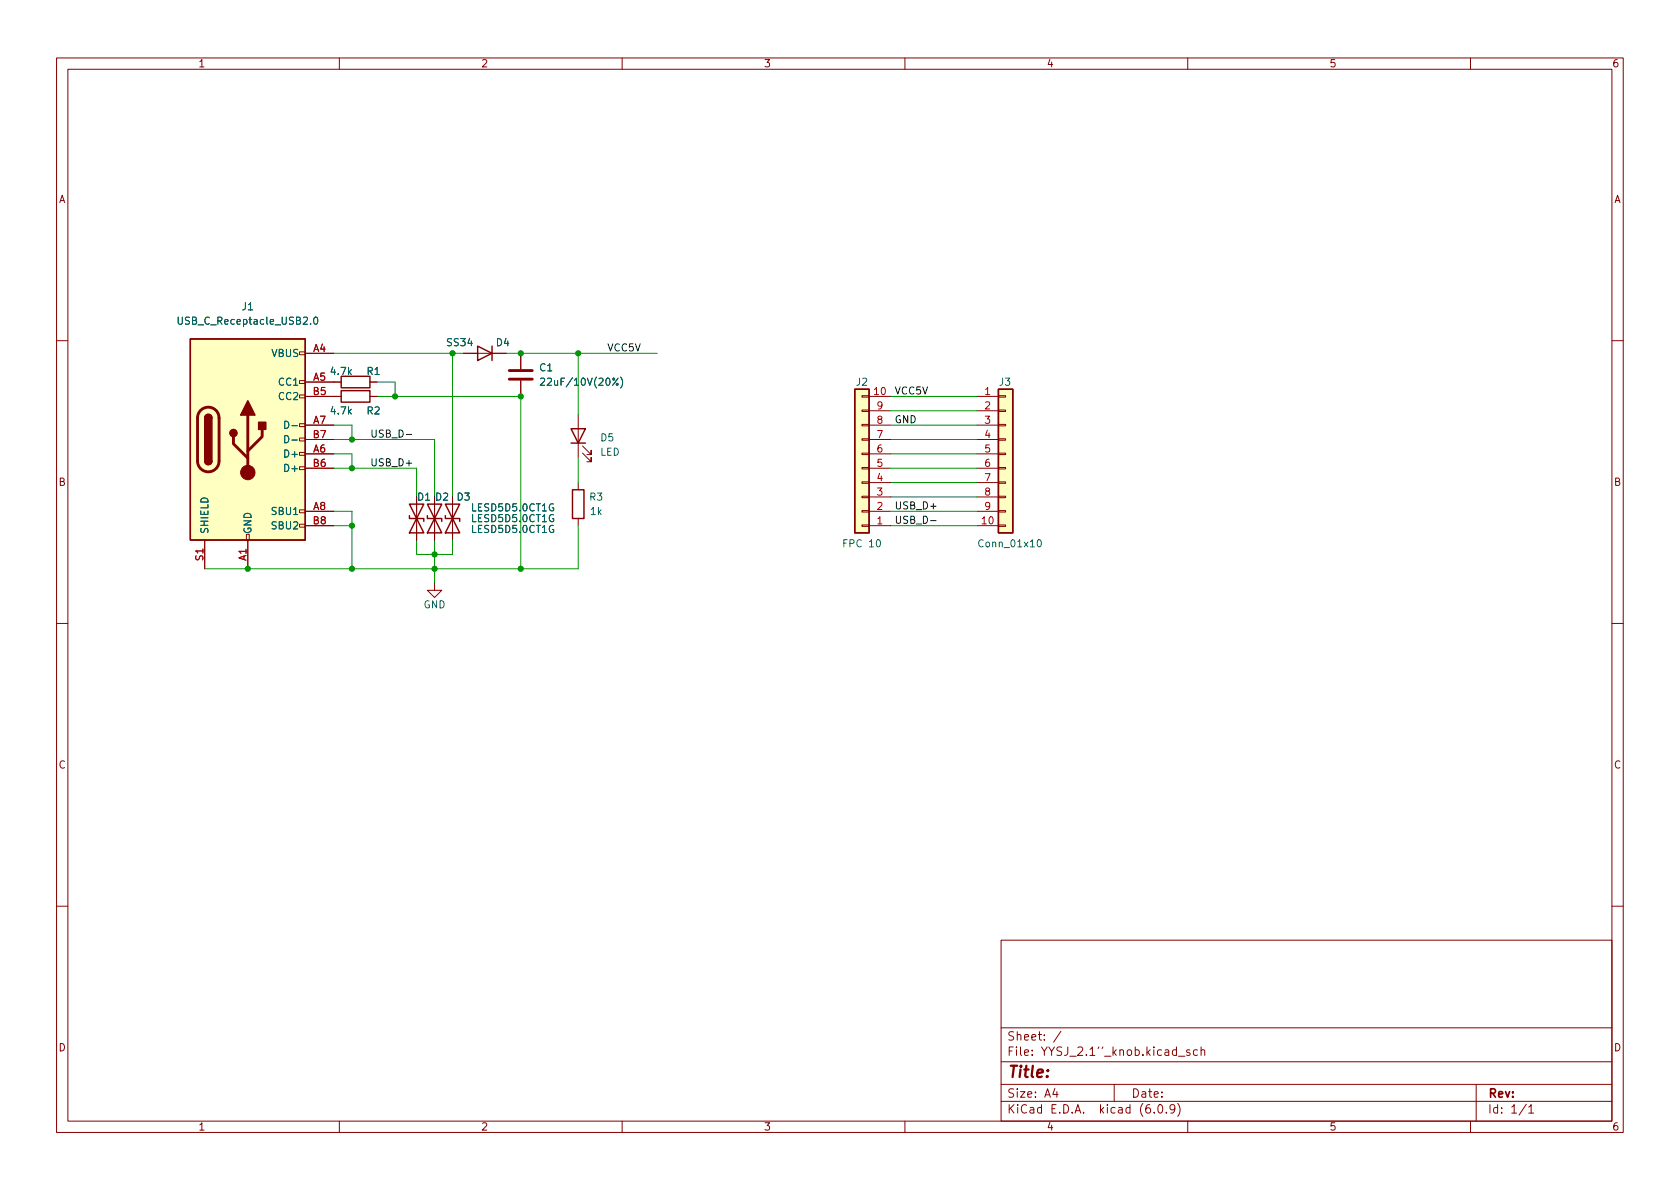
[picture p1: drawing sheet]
<svg xmlns="http://www.w3.org/2000/svg" width="297mm" height="210mm" viewBox="0 0 297 210" stroke-linecap="round" stroke-linejoin="round" font-family="sans-serif">
<g fill="none" stroke="#840000" stroke-width=".18">
<path d="M10 10.2h277v190.1h-277zM12 12.2h273v186.1h-273zM60 10.2v2M110 10.2v2M160 10.2v2M210 10.2v2M260 10.2v2M10 60.2h2M53 77.5h1v.5h-1zM53 74.9h1v.5h-1zM53 69.8h1v.6h-1zM53 67.3h1v.5h-1z"/>
<path d="M53 62.2h1v.5h-1zM54 70.1h6.3M54 77.7h5.1M54 75.2h5.1M54 67.6h6.3M54 62.5h5.1M65.4 70.1h1.3M65.4 67.6h1.3M81.9 62.5h7.6M92.1 62.5v2.8M92.1 67.3v2.8M102.2 73.3v7.6"/>
<path d="M103 78.9l1.5 1.5v-.8v.8h-.7M152.4 70h1.3v.2h-1.3zM152.4 72.5h1.3v.3h-1.3zM152.4 75.1h1.3v.2h-1.3zM152.4 77.6h1.3v.2h-1.3zM153.7 70.1h3.8M153.7 77.7h3.8M153.7 75.2h3.8M153.7 72.6h3.8M172.7 70.1h3.8M172.7 77.7h3.8M172.7 75.2h3.8"/>
<path d="M172.7 72.6h3.8M176.5 77.6h1.3v.2h-1.3zM176.5 75.1h1.3v.2h-1.3zM176.5 72.5h1.3v.3h-1.3zM176.5 70h1.3v.2h-1.3zM285 60.2h2M36.2 95.5v5.1M43.6 94.5h.5v1h-.5zM43.8 95.5v5.1M53 92.7h1v.5h-1zM53 90.2h1v.5h-1zM53 82.5h1v.6h-1z"/>
<path d="M53 80h1v.5h-1zM54 93h5.1M54 90.4h5.1M54 82.8h5.1M54 80.3h5.1M73.7 87.9v7.6M76.8 87.9v7.6M80 87.9v7.6M102.2 85.3v1.3M102.2 91.7v1.3M103 80.1l1.5 1.6v-.8v.8h-.7M152.4 80.1h1.3v.3h-1.3z"/>
<path d="M152.4 82.7h1.3v.2h-1.3zM152.4 85.2h1.3v.3h-1.3zM152.4 87.8h1.3v.2h-1.3zM152.4 90.3h1.3v.2h-1.3zM152.4 92.8h1.3v.3h-1.3zM153.7 93h3.8M153.7 90.4h3.8M153.7 87.9h3.8M153.7 85.3h3.8M153.7 82.8h3.8M153.7 80.3h3.8M172.7 93h3.8"/>
<path d="M172.7 90.4h3.8M172.7 87.9h3.8M172.7 85.3h3.8M172.7 82.8h3.8M172.7 80.3h3.8M176.5 92.8h1.3v.3h-1.3zM176.5 90.3h1.3v.2h-1.3zM176.5 87.8h1.3v.2h-1.3zM176.5 85.2h1.3v.3h-1.3zM176.5 82.7h1.3v.2h-1.3zM176.5 80.1h1.3v.3h-1.3zM10 110.2h2"/>
<path d="M76.8 103.1v1.3h1.3l-1.3 1.3-1.2-1.3h1.2M285 110.2h2M10 160.2h2M177 166.3h108v32h-108zM285 160.2h2M60 198.3v2M110 198.3v2M160 198.3v2M177 194.8h108M177 191.8h108M177 187.8h108M177 181.8h108"/>
<path d="M186.5 192.5l-.4 1h1M186.9 193v1M187.6 182.4l-1.3 1.9M197 191.8v3M204.1 196.7v.1M204.9 195.4l.2-.1a.81 .81 0 0 1 .6 .7 .81 .81 0 0 1-.3 .8h-.2a.81 .81 0 0 1-.6-.6 .81 .81 0 0 1 .3-.8zM206.2 196.7v.1M207.7 196l-.3 .3h-.3l-.2-.3 .1-.6 .4-.1 .2 .2a.99 .99 0 0 1-.3 1.3h-.3M208.2 195.1a1.72 1.72 0 0 1 0 2.3M208.4 186.8h1.1M210 198.3v2M210.4 185.7l-.4-.1-.2 .2 .1 .3 .5 .1v.4h-.6"/>
<path d="M211.7 185.7l-.4-.1-.3 .3v.4l.1 .3h.6M212.4 185.8l.2-.2 .3 .1 .1 .9M212.4 185.1v1.5M260 198.3v2M261 191.8v6.5M269.9 195.3l-1.3 1.9M270.3 195.8l.4-.5v1.5M270.3 196.8h.9"/>
</g>
<g fill="none" stroke="#840000" stroke-width=".25">
<path d="M33.7 59.9h20.3v35.6h-20.3zM36.2 73.9a.64 .64 0 0 1 .6-.6 .64 .64 0 0 1 .7 .6M60.3 66.5h5.1v2.1h-5.1zM60.3 69.1h5.1v2h-5.1zM84.5 61.2l2.5 1.3-2.5 1.2zM87 61.2v2.5M101 75.8h2.5l-1.3 2.6zM101 78.4h2.5M151.1 68.8h2.6v25.4h-2.6zM176.5 68.8h2.6v25.4h-2.6zM36.2 81.5a.64 .64 0 0 0 .6 .7 .64 .64 0 0 0 .7-.7M72.4 91.2v.5h2.5v.5"/>
<path d="M72.4 89.1h2.5l-2.5 5.1h2.5zM75.6 91.2v.5h2.5v.5M75.6 89.1h2.5l-2.5 5.1h2.5zM78.7 91.2v.5h2.6v.5M78.7 89.1h2.6l-2.6 5.1h2.6zM101.2 86.6h2.1v5.1h-2.1z"/>
</g>
<g fill="#ffffc2" stroke="#ffffc2" stroke-width=".18">
<path d="M151.1 68.8h2.6v25.4h-2.6z"/>
<path d="M176.5 68.8h2.6v25.4h-2.6z"/>
<path d="M33.7 59.9h20.3v35.6h-20.3z"/>
</g>
<path d="M31.5 56.1v1l.2 .2h.3l.2-.2v-1M55.6 56.2l.2-.1a.68 .68 0 0 1 .4 .6 .68 .68 0 0 1-.4 .6l-.2-.1-.1-.3zM50.3 74.5a.64 .64 0 0 1 .8 .6 .64 .64 0 0 1-.8 .7zM50.3 77a.64 .64 0 0 1 .8 .7 .64 .64 0 0 1-.8 .6zM95.6 67l.5-.1 .2 .3-.8 .9h.8M109.7 66.7a1.46 1.46 0 0 1 0 1.9M183.6 95.5l.1-.1a.68 .68 0 0 1 .4 .7 .68 .68 0 0 1-.4 .6 .84 .84 0 0 1-.1-1.2z" fill="none" stroke="#006464" stroke-width=".18"/>
<path d="M41.3 77.2v1.3l2.5 2.5M43.8 73.4v10.2M46.4 75.9v1.3l-2.6 2.6M90 67.1h4.1M90 65.5h4.1M34.9 81.5a1.91 1.91 0 0 0 1.9 1.9 1.91 1.91 0 0 0 1.9-1.9M34.9 81.5v-7.6a1.91 1.91 0 0 1 1.9-1.9 1.91 1.91 0 0 1 1.9 1.9v7.6" fill="none" stroke="#840000" stroke-width=".51"/>
<g fill="#840000" stroke="#840000" stroke-width=".25">
<path d="M36.2 81.5h1.3a.64 .64 0 0 1-.7 .7 .64 .64 0 0 1-.6-.7z"/>
<path d="M36.2 73.9h1.3v7.6h-1.3z"/>
<path d="M36.4 73.5a.64 .64 0 0 1 .7-.2 .64 .64 0 0 1 .4 .6h-1.3z"/>
<path d="M43.8 70.9l1.3 2.5h-2.6z"/>
<path d="M45.7 74.7h1.3v1.2h-1.3z"/>
<circle cx="41.3" cy="76.6" r=".63"/>
</g>
<circle cx="43.8" cy="83.6" r="1.27" fill="#840000" stroke="#840000" stroke-width=".18"/>
<path d="M71.8 76.8h1M164.5 92.1h1" fill="none" stroke="#0f0f0f" stroke-width=".18"/>
<g fill="none" stroke="#009600" stroke-width=".18">
<path d="M59.1 62.5h22.8M59.1 75.2h3.1v2.5M59.1 77.7h17.7v10.2M66.7 70.1h25.4v30.5M66.7 67.6h3.1v2.5M80 62.5v25.4M89.5 62.5h26.7M102.2 62.5v10.8M157.5 70.1h15.2M157.5 77.7h15.2M157.5 72.6h15.2M157.5 75.2h15.2"/>
<path d="M59.1 82.8h14.6v5.1M59.1 80.3h3.1v2.5M59.1 90.4h3.1v10.2M59.1 93h3.1M73.7 95.5v2.5h6.3v-2.5M76.8 95.5v7.6M102.2 93v7.6h-66M102.2 80.9v4.4M157.5 82.8h15.2M157.5 93h15.2M157.5 90.4h15.2M157.5 80.3h15.2"/>
<path d="M157.5 85.3h15.2M157.5 87.9h15.2"/>
</g>
<g fill="#009600" stroke="#009600" stroke-width=".18">
<circle cx="92.1" cy="62.5" r=".46"/>
<circle cx="92.1" cy="100.6" r=".46"/>
<circle cx="76.8" cy="100.6" r=".46"/>
<circle cx="76.8" cy="98" r=".46"/>
<circle cx="102.2" cy="62.5" r=".46"/>
<circle cx="62.2" cy="93" r=".46"/>
<circle cx="43.8" cy="100.6" r=".46"/>
<circle cx="62.2" cy="100.6" r=".46"/>
<circle cx="62.2" cy="82.8" r=".46"/>
<circle cx="62.2" cy="77.7" r=".46"/>
<circle cx="69.8" cy="70.1" r=".46"/>
<circle cx="80" cy="62.5" r=".46"/>
<circle cx="92.1" cy="70.1" r=".46"/>
</g>
<text font-size="2.8" fill="#840000" x="178" y="190.6">Title:</text>
<g font-size="2.1" fill="#840000">
<text x="178" y="184">Sheet: /</text>
<text x="178" y="186.7">File: YYSJ_2.1''_knob.kicad_sch</text>
<text x="178" y="196.9">KiCad E.D.A. kicad (6.0.9)</text>
<text x="178" y="194.1">Size: A4</text>
<text x="200" y="194.1">Date:</text>
<text x="263" y="194.1">Rev:</text>
<text x="263" y="196.9">Id: 1/1</text>
</g>
<g font-size="1.8" fill="#840000">
<text x="35" y="11.9">1</text>
<text x="85" y="11.9">2</text>
<text x="135" y="11.9">3</text>
<text x="185" y="11.9">4</text>
<text x="235" y="11.9">5</text>
<text x="285" y="11.9">6</text>
<text x="10.3" y="35.9">A</text>
<text x="285.3" y="35.9">A</text>
<text x="10.3" y="85.9">B</text>
<text x="285.3" y="85.9">B</text>
<text x="10.3" y="135.9">C</text>
<text x="285.3" y="135.9">C</text>
<text x="10.3" y="185.9">D</text>
<text x="285.3" y="185.9">D</text>
<text x="35" y="199.9">1</text>
<text x="85" y="199.9">2</text>
<text x="135" y="199.9">3</text>
<text x="185" y="199.9">4</text>
<text x="235" y="199.9">5</text>
<text x="285" y="199.9">6</text>
</g>
<g font-size="1.8" fill="#006464">
<text x="32.1" y="57.4">USB_C_Receptacle_USB2.0</text>
<text x="42.8" y="54.9">J1</text>
<text x="48" y="63.1">VBUS</text>
<text x="79.1" y="61.2">SS34</text>
<text x="87.8" y="61.2">D4</text>
<text x="95.4" y="65.7">C1</text>
<text x="49.4" y="68.2">CC1</text>
<text x="49.4" y="70.7">CC2</text>
<text x="58.6" y="66.3">4.7k</text>
<text x="64.9" y="66.3">R1</text>
<text x="96.6" y="68.2">22uF/10V(20%)</text>
<text x="151.4" y="68.2">J2</text>
<text x="176.7" y="68.2">J3</text>
<text x="51.1" y="75.8">D-</text>
<text x="58.6" y="73.3">4.7k</text>
<text x="64.9" y="73.3">R2</text>
<text x="50.6" y="80.9">D+</text>
<text x="50.6" y="83.4">D+</text>
<text x="51.1" y="78.4">D-</text>
<text x="106.1" y="80.6">LED</text>
<text x="106.2" y="78">D5</text>
<text x="73.8" y="88.5">D1</text>
<text x="77" y="88.5">D2</text>
<text x="80.8" y="88.5">D3</text>
<text x="104.3" y="88.5">R3</text>
<text x="36.8" y="94.5" transform="rotate(-90 36.8 94.5)">SHIELD</text>
<text x="44.4" y="94.5" transform="rotate(-90 44.4 94.5)">GND</text>
<text x="48.2" y="91.1">SBU1</text>
<text x="48.2" y="93.6">SBU2</text>
<text x="83.6" y="90.4">LESD5D5.0CT1G</text>
<text x="83.6" y="92.3">LESD5D5.0CT1G</text>
<text x="83.6" y="94.2">LESD5D5.0CT1G</text>
<text x="104.4" y="91.1">1k</text>
<text x="149.4" y="96.8">FPC 10</text>
<text x="173.4" y="96.8">Conn_01x10</text>
<text x="74.9" y="107.6">GND</text>
</g>
<g font-size="1.8" fill="#a90000">
<text x="55.4" y="62.2">A4</text>
<text x="55.4" y="67.3">A5</text>
<text x="55.4" y="69.8">B5</text>
<text x="154.6" y="69.8">10</text>
<text x="174.1" y="69.8">1</text>
<text x="55.4" y="74.9">A7</text>
<text x="55.4" y="77.5">B7</text>
<text x="155.1" y="77.5">7</text>
<text x="155.1" y="74.9">8</text>
<text x="155.1" y="72.4">9</text>
<text x="174.1" y="72.4">2</text>
<text x="174.1" y="74.9">3</text>
<text x="174.1" y="77.5">4</text>
<text x="55.4" y="80">A6</text>
<text x="55.4" y="82.5">B6</text>
<text x="155.1" y="82.5">5</text>
<text x="155.1" y="80">6</text>
<text x="174.1" y="80">5</text>
<text x="174.1" y="82.5">6</text>
<text x="155.1" y="87.6">3</text>
<text x="155.1" y="85.1">4</text>
<text x="174.1" y="85.1">7</text>
<text x="174.1" y="87.6">8</text>
<text x="55.4" y="90.2">A8</text>
<text x="55.4" y="92.7">B8</text>
<text x="155.1" y="92.7">1</text>
<text x="155.1" y="90.2">2</text>
<text x="173.6" y="92.7">10</text>
<text x="174.1" y="90.2">9</text>
<text x="35.9" y="99.1" transform="rotate(-90 35.9 99.1)">S1</text>
<text x="43.6" y="99.2" transform="rotate(-90 43.6 99.2)">A1</text>
</g>
<g font-size="1.8" fill="#0f0f0f">
<text x="107.3" y="62.1">VCC5V</text>
<text x="158.1" y="69.7">VCC5V</text>
<text x="65.4" y="77.4">USB_D-</text>
<text x="158.1" y="74.8">GND</text>
<text x="65.4" y="82.4">USB_D+</text>
<text x="158.1" y="92.6">USB_D-</text>
<text x="158.1" y="90.1">USB_D+</text>
</g>
</svg>
